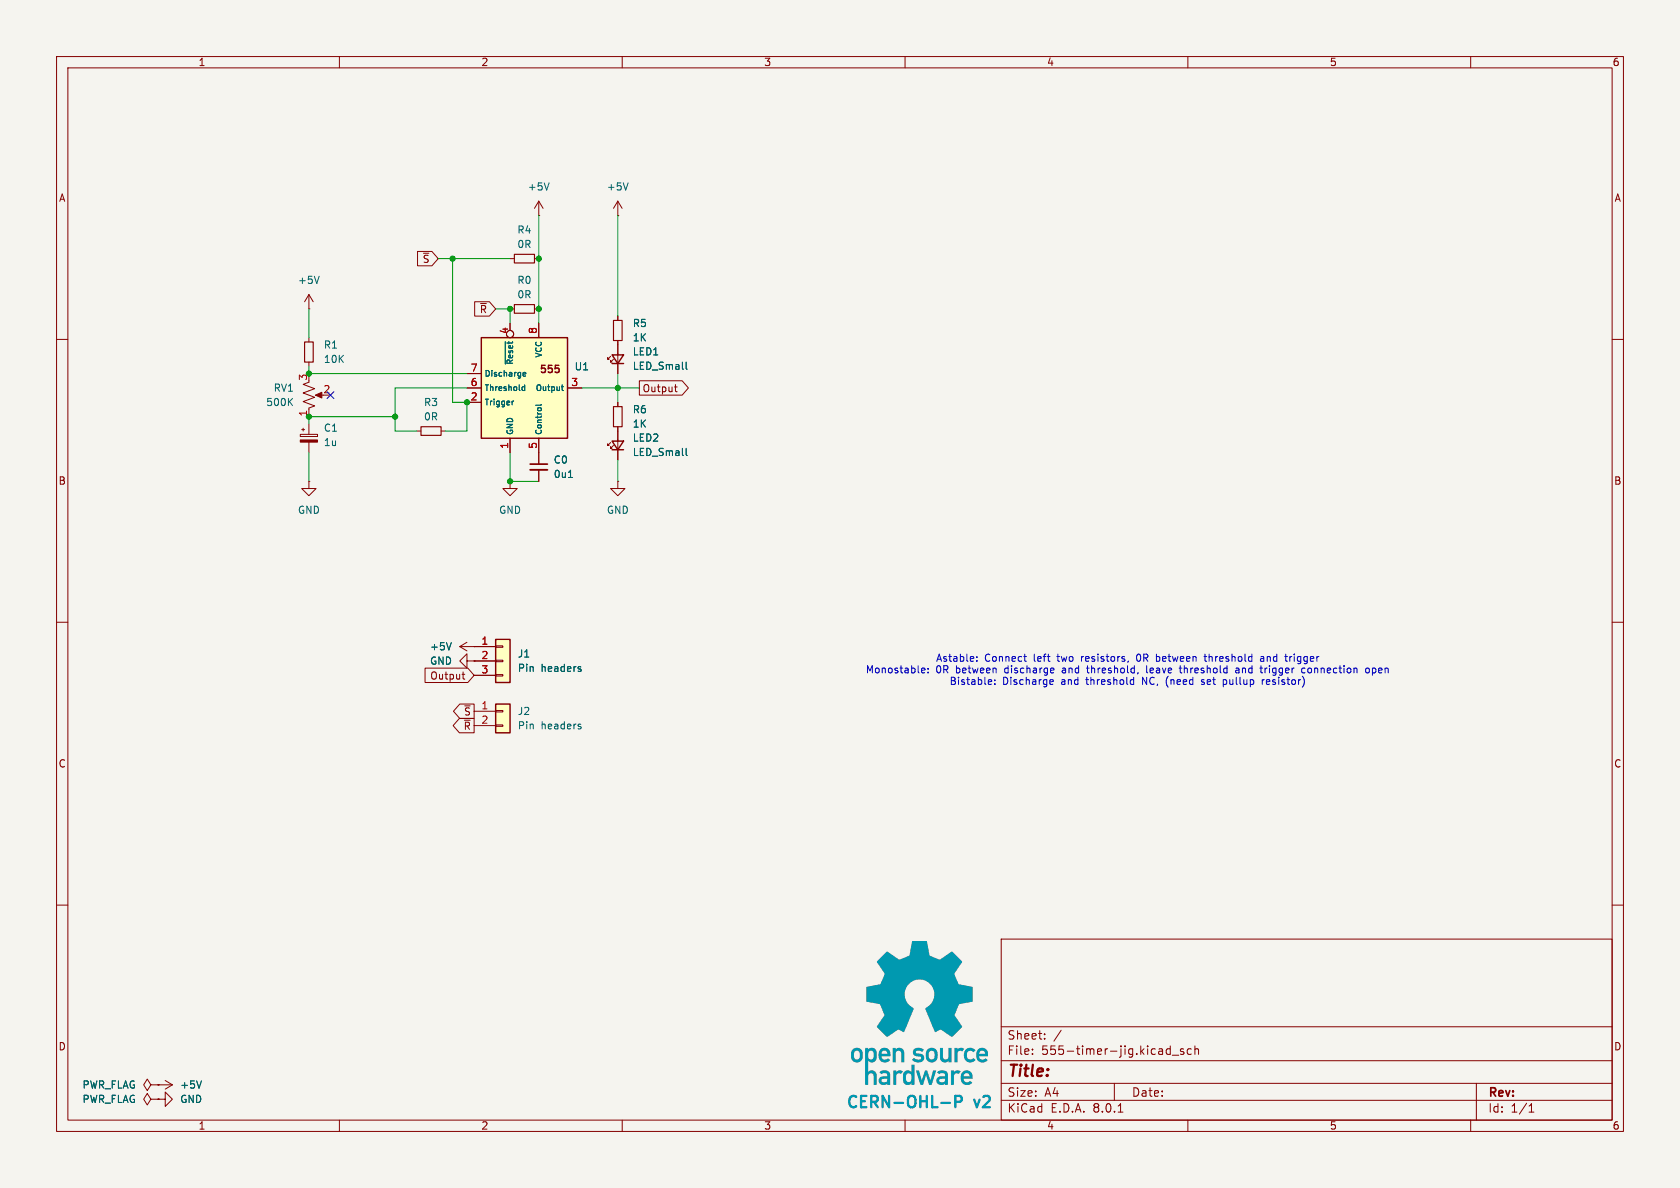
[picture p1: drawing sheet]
(kicad_sch
 (version 20231120)
 (generator "eeschema")
 (generator_version "8.0")
 (paper "A4")
 (lib_symbols
  (symbol "Connector_Generic:Conn_01x02"
   (pin_names
    (offset 1.016) hide) (exclude_from_sim no) (in_bom yes) (on_board yes)
   (property "Reference" "J" (at 0 2.54 0) (effects (font (size 1.27 1.27))))
   (property "Value" "Conn_01x02" (at 0 -5.08 0) (effects (font (size 1.27 1.27))))
   (property "Footprint" "" (at 0 0 0) (effects (font (size 1.27 1.27)) (hide yes)))
   (property "Datasheet" "~" (at 0 0 0) (effects (font (size 1.27 1.27)) (hide yes)))
   (property "Description" "Generic connector, single row, 01x02, script generated (kicad-library-utils/schlib/autogen/connector/)" (at 0 0 0) (effects (font (size 1.27 1.27)) (hide yes)))
   (symbol "Conn_01x02_1_1"
    (rectangle (start -1.27 -2.413) (end 0 -2.667) (stroke (width 0.1524) (type default)) (fill (type none)))
    (rectangle (start -1.27 0.127) (end 0 -0.127) (stroke (width 0.1524) (type default)) (fill (type none)))
    (rectangle (start -1.27 1.27) (end 1.27 -3.81) (stroke (width 0.254) (type default)) (fill (type background)))
    (pin passive line (at -5.08 0 0) (length 3.81) (name "Pin_1" (effects (font (size 1.27 1.27)))) (number "1" (effects (font (size 1.27 1.27)))))
    (pin passive line (at -5.08 -2.54 0) (length 3.81) (name "Pin_2" (effects (font (size 1.27 1.27)))) (number "2" (effects (font (size 1.27 1.27)))))))
  (symbol "Connector_Generic:Conn_01x03"
   (pin_names
    (offset 1.016) hide) (exclude_from_sim no) (in_bom yes) (on_board yes)
   (property "Reference" "J" (at 0 5.08 0) (effects (font (size 1.27 1.27))))
   (property "Value" "Conn_01x03" (at 0 -5.08 0) (effects (font (size 1.27 1.27))))
   (property "Footprint" "" (at 0 0 0) (effects (font (size 1.27 1.27)) (hide yes)))
   (property "Datasheet" "~" (at 0 0 0) (effects (font (size 1.27 1.27)) (hide yes)))
   (property "Description" "Generic connector, single row, 01x03, script generated (kicad-library-utils/schlib/autogen/connector/)" (at 0 0 0) (effects (font (size 1.27 1.27)) (hide yes)))
   (symbol "Conn_01x03_1_1"
    (rectangle (start -1.27 -2.413) (end 0 -2.667) (stroke (width 0.1524) (type default)) (fill (type none)))
    (rectangle (start -1.27 0.127) (end 0 -0.127) (stroke (width 0.1524) (type default)) (fill (type none)))
    (rectangle (start -1.27 2.667) (end 0 2.413) (stroke (width 0.1524) (type default)) (fill (type none)))
    (rectangle (start -1.27 3.81) (end 1.27 -3.81) (stroke (width 0.254) (type default)) (fill (type background)))
    (pin passive line (at -5.08 2.54 0) (length 3.81) (name "Pin_1" (effects (font (size 1.27 1.27)))) (number "1" (effects (font (size 1.27 1.27)))))
    (pin passive line (at -5.08 0 0) (length 3.81) (name "Pin_2" (effects (font (size 1.27 1.27)))) (number "2" (effects (font (size 1.27 1.27)))))
    (pin passive line (at -5.08 -2.54 0) (length 3.81) (name "Pin_3" (effects (font (size 1.27 1.27)))) (number "3" (effects (font (size 1.27 1.27)))))))
  (symbol "Device:C_Polarized_Small"
   (pin_numbers hide)
   (pin_names
    (offset 0.254) hide) (exclude_from_sim no) (in_bom yes) (on_board yes)
   (property "Reference" "C" (at 0.254 1.778 0) (effects (font (size 1.27 1.27)) (justify left)))
   (property "Value" "C_Polarized_Small" (at 0.254 -2.032 0) (effects (font (size 1.27 1.27)) (justify left)))
   (property "Footprint" "" (at 0 0 0) (effects (font (size 1.27 1.27)) (hide yes)))
   (property "Datasheet" "~" (at 0 0 0) (effects (font (size 1.27 1.27)) (hide yes)))
   (property "Description" "Polarized capacitor, small symbol" (at 0 0 0) (effects (font (size 1.27 1.27)) (hide yes)))
   (symbol "C_Polarized_Small_0_1"
    (rectangle (start -1.524 -0.3048) (end 1.524 -0.6858) (stroke (width 0) (type default)) (fill (type outline)))
    (rectangle (start -1.524 0.6858) (end 1.524 0.3048) (stroke (width 0) (type default)) (fill (type none)))
    (polyline (pts (xy -1.27 1.524) (xy -0.762 1.524)) (stroke (width 0) (type default)) (fill (type none)))
    (polyline (pts (xy -1.016 1.27) (xy -1.016 1.778)) (stroke (width 0) (type default)) (fill (type none))))
   (symbol "C_Polarized_Small_1_1"
    (pin passive line (at 0 2.54 270) (length 1.8542) (name "~" (effects (font (size 1.27 1.27)))) (number "1" (effects (font (size 1.27 1.27)))))
    (pin passive line (at 0 -2.54 90) (length 1.8542) (name "~" (effects (font (size 1.27 1.27)))) (number "2" (effects (font (size 1.27 1.27)))))))
  (symbol "Device:C_Small"
   (pin_numbers hide)
   (pin_names
    (offset 0.254) hide) (exclude_from_sim no) (in_bom yes) (on_board yes)
   (property "Reference" "C" (at 0.254 1.778 0) (effects (font (size 1.27 1.27)) (justify left)))
   (property "Value" "C_Small" (at 0.254 -2.032 0) (effects (font (size 1.27 1.27)) (justify left)))
   (property "Footprint" "" (at 0 0 0) (effects (font (size 1.27 1.27)) (hide yes)))
   (property "Datasheet" "~" (at 0 0 0) (effects (font (size 1.27 1.27)) (hide yes)))
   (property "Description" "Unpolarized capacitor, small symbol" (at 0 0 0) (effects (font (size 1.27 1.27)) (hide yes)))
   (symbol "C_Small_0_1"
    (polyline (pts (xy -1.524 -0.508) (xy 1.524 -0.508)) (stroke (width 0.3302) (type default)) (fill (type none)))
    (polyline (pts (xy -1.524 0.508) (xy 1.524 0.508)) (stroke (width 0.3048) (type default)) (fill (type none))))
   (symbol "C_Small_1_1"
    (pin passive line (at 0 2.54 270) (length 2.032) (name "~" (effects (font (size 1.27 1.27)))) (number "1" (effects (font (size 1.27 1.27)))))
    (pin passive line (at 0 -2.54 90) (length 2.032) (name "~" (effects (font (size 1.27 1.27)))) (number "2" (effects (font (size 1.27 1.27)))))))
  (symbol "Device:LED_Small"
   (pin_numbers hide)
   (pin_names
    (offset 0.254) hide) (exclude_from_sim no) (in_bom yes) (on_board yes)
   (property "Reference" "D" (at -1.27 3.175 0) (effects (font (size 1.27 1.27)) (justify left)))
   (property "Value" "LED_Small" (at -4.445 -2.54 0) (effects (font (size 1.27 1.27)) (justify left)))
   (property "Footprint" "" (at 0 0 90) (effects (font (size 1.27 1.27)) (hide yes)))
   (property "Datasheet" "~" (at 0 0 90) (effects (font (size 1.27 1.27)) (hide yes)))
   (property "Description" "Light emitting diode, small symbol" (at 0 0 0) (effects (font (size 1.27 1.27)) (hide yes)))
   (symbol "LED_Small_0_1"
    (polyline (pts (xy -0.762 -1.016) (xy -0.762 1.016)) (stroke (width 0.254) (type default)) (fill (type none)))
    (polyline (pts (xy 1.016 0) (xy -0.762 0)) (stroke (width 0) (type default)) (fill (type none)))
    (polyline (pts (xy 0.762 -1.016) (xy -0.762 0) (xy 0.762 1.016) (xy 0.762 -1.016)) (stroke (width 0.254) (type default)) (fill (type none)))
    (polyline (pts (xy 0 0.762) (xy -0.508 1.27) (xy -0.254 1.27) (xy -0.508 1.27) (xy -0.508 1.016)) (stroke (width 0) (type default)) (fill (type none)))
    (polyline (pts (xy 0.508 1.27) (xy 0 1.778) (xy 0.254 1.778) (xy 0 1.778) (xy 0 1.524)) (stroke (width 0) (type default)) (fill (type none))))
   (symbol "LED_Small_1_1"
    (pin passive line (at -2.54 0 0) (length 1.778) (name "K" (effects (font (size 1.27 1.27)))) (number "1" (effects (font (size 1.27 1.27)))))
    (pin passive line (at 2.54 0 180) (length 1.778) (name "A" (effects (font (size 1.27 1.27)))) (number "2" (effects (font (size 1.27 1.27)))))))
  (symbol "Device:R_Potentiometer_US"
   (pin_names
    (offset 1.016) hide) (exclude_from_sim no) (in_bom yes) (on_board yes)
   (property "Reference" "RV" (at -4.445 0 90) (effects (font (size 1.27 1.27))))
   (property "Value" "R_Potentiometer_US" (at -2.54 0 90) (effects (font (size 1.27 1.27))))
   (property "Footprint" "" (at 0 0 0) (effects (font (size 1.27 1.27)) (hide yes)))
   (property "Datasheet" "~" (at 0 0 0) (effects (font (size 1.27 1.27)) (hide yes)))
   (property "Description" "Potentiometer, US symbol" (at 0 0 0) (effects (font (size 1.27 1.27)) (hide yes)))
   (symbol "R_Potentiometer_US_0_1"
    (polyline (pts (xy 0 -2.286) (xy 0 -2.54)) (stroke (width 0) (type default)) (fill (type none)))
    (polyline (pts (xy 0 2.54) (xy 0 2.286)) (stroke (width 0) (type default)) (fill (type none)))
    (polyline (pts (xy 2.54 0) (xy 1.524 0)) (stroke (width 0) (type default)) (fill (type none)))
    (polyline (pts (xy 1.143 0) (xy 2.286 0.508) (xy 2.286 -0.508) (xy 1.143 0)) (stroke (width 0) (type default)) (fill (type outline)))
    (polyline (pts (xy 0 -0.762) (xy 1.016 -1.143) (xy 0 -1.524) (xy -1.016 -1.905) (xy 0 -2.286)) (stroke (width 0) (type default)) (fill (type none)))
    (polyline (pts (xy 0 0.762) (xy 1.016 0.381) (xy 0 0) (xy -1.016 -0.381) (xy 0 -0.762)) (stroke (width 0) (type default)) (fill (type none)))
    (polyline (pts (xy 0 2.286) (xy 1.016 1.905) (xy 0 1.524) (xy -1.016 1.143) (xy 0 0.762)) (stroke (width 0) (type default)) (fill (type none))))
   (symbol "R_Potentiometer_US_1_1"
    (pin passive line (at 0 3.81 270) (length 1.27) (name "1" (effects (font (size 1.27 1.27)))) (number "1" (effects (font (size 1.27 1.27)))))
    (pin passive line (at 3.81 0 180) (length 1.27) (name "2" (effects (font (size 1.27 1.27)))) (number "2" (effects (font (size 1.27 1.27)))))
    (pin passive line (at 0 -3.81 90) (length 1.27) (name "3" (effects (font (size 1.27 1.27)))) (number "3" (effects (font (size 1.27 1.27)))))))
  (symbol "Device:R_Small"
   (pin_numbers hide)
   (pin_names
    (offset 0.254) hide) (exclude_from_sim no) (in_bom yes) (on_board yes)
   (property "Reference" "R" (at 0.762 0.508 0) (effects (font (size 1.27 1.27)) (justify left)))
   (property "Value" "R_Small" (at 0.762 -1.016 0) (effects (font (size 1.27 1.27)) (justify left)))
   (property "Footprint" "" (at 0 0 0) (effects (font (size 1.27 1.27)) (hide yes)))
   (property "Datasheet" "~" (at 0 0 0) (effects (font (size 1.27 1.27)) (hide yes)))
   (property "Description" "Resistor, small symbol" (at 0 0 0) (effects (font (size 1.27 1.27)) (hide yes)))
   (symbol "R_Small_0_1"
    (rectangle (start -0.762 1.778) (end 0.762 -1.778) (stroke (width 0.2032) (type default)) (fill (type none))))
   (symbol "R_Small_1_1"
    (pin passive line (at 0 2.54 270) (length 0.762) (name "~" (effects (font (size 1.27 1.27)))) (number "1" (effects (font (size 1.27 1.27)))))
    (pin passive line (at 0 -2.54 90) (length 0.762) (name "~" (effects (font (size 1.27 1.27)))) (number "2" (effects (font (size 1.27 1.27)))))))
  (symbol "custom:NE555-common-layout" (exclude_from_sim no) (in_bom yes) (on_board yes)
   (property "Reference" "U" (at -10.16 8.89 0) (effects (font (size 1.27 1.27)) (justify left)))
   (property "Value" "NE555" (at 2.54 8.89 0) (effects (font (size 1.27 1.27)) (justify left) (hide yes)))
   (property "Footprint" "Package_SO:SOIC-8_3.9x4.9mm_P1.27mm" (at 21.59 -10.16 0) (effects (font (size 1.27 1.27)) (hide yes)))
   (property "Datasheet" "http://www.ti.com/lit/ds/symlink/ne555.pdf" (at 21.59 -10.16 0) (effects (font (size 1.27 1.27)) (hide yes)))
   (property "Description" "Precision Timers, 555 compatible, SOIC-8" (at 0 0 0) (effects (font (size 1.27 1.27)) (hide yes)))
   (symbol "NE555-common-layout_0_0"
    (pin power_in line (at -2.54 -11.43 90) (length 2.54) (name "GND" (effects (font (size 1.016 1.016)))) (number "1" (effects (font (size 1.27 1.27)))))
    (pin power_in line (at 2.54 11.43 270) (length 2.54) (name "VCC" (effects (font (size 1.016 1.016)))) (number "8" (effects (font (size 1.27 1.27))))))
   (symbol "NE555-common-layout_0_1"
    (rectangle (start -7.62 8.89) (end 7.62 -8.89) (stroke (width 0.254) (type default)) (fill (type background))))
   (symbol "NE555-common-layout_1_1"
    (text "555" (at 4.572 3.302 0) (effects (font (size 1.27 1.27) (thickness 0.254)
    (bold yes))))
    (pin input line (at -10.16 -2.54 0) (length 2.54) (name "Trigger" (effects (font (size 1.016 1.016)))) (number "2" (effects (font (size 1.27 1.27)))))
    (pin output line (at 10.16 0 180) (length 2.54) (name "Output" (effects (font (size 1.016 1.016)))) (number "3" (effects (font (size 1.27 1.27)))))
    (pin input inverted (at -2.54 11.43 270) (length 2.54) (name "~{Reset}" (effects (font (size 1.016 1.016)))) (number "4" (effects (font (size 1.27 1.27)))))
    (pin input line (at 2.54 -11.43 90) (length 2.54) (name "Control" (effects (font (size 1.016 1.016)))) (number "5" (effects (font (size 1.27 1.27)))))
    (pin input line (at -10.16 0 0) (length 2.54) (name "Threshold" (effects (font (size 1.016 1.016)))) (number "6" (effects (font (size 1.27 1.27)))))
    (pin input line (at -10.16 2.54 0) (length 2.54) (name "Discharge" (effects (font (size 1.016 1.016)))) (number "7" (effects (font (size 1.27 1.27)))))))
  (symbol "power:GND"
   (power)
   (pin_numbers hide)
   (pin_names
    (offset 0) hide) (exclude_from_sim no) (in_bom yes) (on_board yes)
   (property "Reference" "#PWR" (at 0 -6.35 0) (effects (font (size 1.27 1.27)) (hide yes)))
   (property "Value" "GND" (at 0 -3.81 0) (effects (font (size 1.27 1.27))))
   (property "Footprint" "" (at 0 0 0) (effects (font (size 1.27 1.27)) (hide yes)))
   (property "Datasheet" "" (at 0 0 0) (effects (font (size 1.27 1.27)) (hide yes)))
   (property "Description" "Power symbol creates a global label with name \"GND\" , ground" (at 0 0 0) (effects (font (size 1.27 1.27)) (hide yes)))
   (symbol "GND_0_1"
    (polyline (pts (xy 0 0) (xy 0 -1.27) (xy 1.27 -1.27) (xy 0 -2.54) (xy -1.27 -1.27) (xy 0 -1.27)) (stroke (width 0) (type default)) (fill (type none))))
   (symbol "GND_1_1"
    (pin power_in line (at 0 0 270) (length 0) (name "~" (effects (font (size 1.27 1.27)))) (number "1" (effects (font (size 1.27 1.27)))))))
  (symbol "power:PWR_FLAG"
   (power)
   (pin_numbers hide)
   (pin_names
    (offset 0) hide) (exclude_from_sim no) (in_bom yes) (on_board yes)
   (property "Reference" "#FLG" (at 0 1.905 0) (effects (font (size 1.27 1.27)) (hide yes)))
   (property "Value" "PWR_FLAG" (at 0 3.81 0) (effects (font (size 1.27 1.27))))
   (property "Footprint" "" (at 0 0 0) (effects (font (size 1.27 1.27)) (hide yes)))
   (property "Datasheet" "~" (at 0 0 0) (effects (font (size 1.27 1.27)) (hide yes)))
   (property "Description" "Special symbol for telling ERC where power comes from" (at 0 0 0) (effects (font (size 1.27 1.27)) (hide yes)))
   (symbol "PWR_FLAG_0_0"
    (pin power_out line (at 0 0 90) (length 0) (name "~" (effects (font (size 1.27 1.27)))) (number "1" (effects (font (size 1.27 1.27))))))
   (symbol "PWR_FLAG_0_1"
    (polyline (pts (xy 0 0) (xy 0 1.27) (xy -1.016 1.905) (xy 0 2.54) (xy 1.016 1.905) (xy 0 1.27)) (stroke (width 0) (type default)) (fill (type none)))))
  (symbol "power:VCC"
   (power)
   (pin_numbers hide)
   (pin_names
    (offset 0) hide) (exclude_from_sim no) (in_bom yes) (on_board yes)
   (property "Reference" "#PWR" (at 0 -3.81 0) (effects (font (size 1.27 1.27)) (hide yes)))
   (property "Value" "VCC" (at 0 3.556 0) (effects (font (size 1.27 1.27))))
   (property "Footprint" "" (at 0 0 0) (effects (font (size 1.27 1.27)) (hide yes)))
   (property "Datasheet" "" (at 0 0 0) (effects (font (size 1.27 1.27)) (hide yes)))
   (property "Description" "Power symbol creates a global label with name \"VCC\"" (at 0 0 0) (effects (font (size 1.27 1.27)) (hide yes)))
   (symbol "VCC_0_1"
    (polyline (pts (xy -0.762 1.27) (xy 0 2.54)) (stroke (width 0) (type default)) (fill (type none)))
    (polyline (pts (xy 0 0) (xy 0 2.54)) (stroke (width 0) (type default)) (fill (type none)))
    (polyline (pts (xy 0 2.54) (xy 0.762 1.27)) (stroke (width 0) (type default)) (fill (type none))))
   (symbol "VCC_1_1"
    (pin power_in line (at 0 0 90) (length 0) (name "~" (effects (font (size 1.27 1.27)))) (number "1" (effects (font (size 1.27 1.27))))))))
 (junction
  (at 80.01 45.72)
  (diameter 0)
  (color 0 0 0 0))
 (junction
  (at 82.55 71.12)
  (diameter 0)
  (color 0 0 0 0))
 (junction
  (at 95.25 45.72)
  (diameter 0)
  (color 0 0 0 0))
 (junction
  (at 109.22 68.58)
  (diameter 0)
  (color 0 0 0 0))
 (junction
  (at 54.61 66.04)
  (diameter 0)
  (color 0 0 0 0))
 (junction
  (at 95.25 54.61)
  (diameter 0)
  (color 0 0 0 0))
 (junction
  (at 90.17 54.61)
  (diameter 0)
  (color 0 0 0 0))
 (junction
  (at 54.61 73.66)
  (diameter 0)
  (color 0 0 0 0))
 (junction
  (at 69.85 73.66)
  (diameter 0)
  (color 0 0 0 0))
 (junction
  (at 90.17 85.09)
  (diameter 0)
  (color 0 0 0 0))
 (no_connect
  (at 58.42 69.85))
 (wire
  (pts (xy 109.22 68.58) (xy 113.03 68.58))
  (stroke (width 0) (type default)))
 (wire
  (pts (xy 54.61 73.66) (xy 54.61 74.93))
  (stroke (width 0) (type default)))
 (wire
  (pts (xy 80.01 45.72) (xy 90.17 45.72))
  (stroke (width 0) (type default)))
 (wire
  (pts (xy 82.55 71.12) (xy 80.01 71.12))
  (stroke (width 0) (type default)))
 (wire
  (pts (xy 109.22 66.04) (xy 109.22 68.58))
  (stroke (width 0) (type default)))
 (wire
  (pts (xy 82.55 76.2) (xy 82.55 71.12))
  (stroke (width 0) (type default)))
 (wire
  (pts (xy 80.01 71.12) (xy 80.01 45.72))
  (stroke (width 0) (type default)))
 (wire
  (pts (xy 73.66 76.2) (xy 69.85 76.2))
  (stroke (width 0) (type default)))
 (wire
  (pts (xy 69.85 68.58) (xy 69.85 73.66))
  (stroke (width 0) (type default)))
 (wire
  (pts (xy 90.17 85.09) (xy 90.17 80.01))
  (stroke (width 0) (type default)))
 (wire
  (pts (xy 54.61 66.04) (xy 82.55 66.04))
  (stroke (width 0) (type default)))
 (wire
  (pts (xy 69.85 76.2) (xy 69.85 73.66))
  (stroke (width 0) (type default)))
 (wire
  (pts (xy 77.47 45.72) (xy 80.01 45.72))
  (stroke (width 0) (type default)))
 (wire
  (pts (xy 78.74 76.2) (xy 82.55 76.2))
  (stroke (width 0) (type default)))
 (wire
  (pts (xy 54.61 80.01) (xy 54.61 85.09))
  (stroke (width 0) (type default)))
 (wire
  (pts (xy 54.61 54.61) (xy 54.61 59.69))
  (stroke (width 0) (type default)))
 (wire
  (pts (xy 109.22 38.1) (xy 109.22 55.88))
  (stroke (width 0) (type default)))
 (wire
  (pts (xy 90.17 85.09) (xy 95.25 85.09))
  (stroke (width 0) (type default)))
 (wire
  (pts (xy 69.85 73.66) (xy 54.61 73.66))
  (stroke (width 0) (type default)))
 (wire
  (pts (xy 102.87 68.58) (xy 109.22 68.58))
  (stroke (width 0) (type default)))
 (wire
  (pts (xy 90.17 54.61) (xy 90.17 57.15))
  (stroke (width 0) (type default)))
 (wire
  (pts (xy 109.22 68.58) (xy 109.22 71.12))
  (stroke (width 0) (type default)))
 (wire
  (pts (xy 87.63 54.61) (xy 90.17 54.61))
  (stroke (width 0) (type default)))
 (wire
  (pts (xy 109.22 81.28) (xy 109.22 85.09))
  (stroke (width 0) (type default)))
 (wire
  (pts (xy 82.55 68.58) (xy 69.85 68.58))
  (stroke (width 0) (type default)))
 (wire
  (pts (xy 95.25 45.72) (xy 95.25 54.61))
  (stroke (width 0) (type default)))
 (wire
  (pts (xy 54.61 64.77) (xy 54.61 66.04))
  (stroke (width 0) (type default)))
 (wire
  (pts (xy 95.25 38.1) (xy 95.25 45.72))
  (stroke (width 0) (type default)))
 (wire
  (pts (xy 95.25 54.61) (xy 95.25 57.15))
  (stroke (width 0) (type default)))
 (image
  (at 162.56 179.07)
  (scale 0.37481)
  (data))
 (text "CERN-OHL-P v2"
  (exclude_from_sim no)
  (at 162.56 195.072 0)
  (effects (font (size 2 2) (thickness 0.4)
    (bold yes) (color 0 153 176 1))))
 (text "Astable: Connect left two resistors, 0R between threshold and trigger\nMonostable: 0R between discharge and threshold, leave threshold and trigger connection open\nBistable: Discharge and threshold NC, (need set pullup resistor)"
  (exclude_from_sim no)
  (at 199.39 118.618 0)
  (effects (font (size 1.27 1.27))))
 (global_label "~{R}"
  (shape input)
  (at 87.63 54.61 180)
  (fields_autoplaced yes)
  (effects (font (size 1.27 1.27)) (justify right))
  (property "Intersheetrefs" "${INTERSHEET_REFS}" (at 79.8673 54.61 0) (effects (font (size 1.27 1.27)) (justify right) (hide yes))))
 (global_label "Output"
  (shape input)
  (at 83.82 119.38 180)
  (fields_autoplaced yes)
  (effects (font (size 1.27 1.27)) (justify right))
  (property "Intersheetrefs" "${INTERSHEET_REFS}" (at 74.6059 119.38 0) (effects (font (size 1.27 1.27)) (justify right) (hide yes))))
 (global_label "Output"
  (shape output)
  (at 113.03 68.58 0)
  (fields_autoplaced yes)
  (effects (font (size 1.27 1.27)) (justify left))
  (property "Intersheetrefs" "${INTERSHEET_REFS}" (at 122.9093 68.58 0) (effects (font (size 1.27 1.27)) (justify left) (hide yes))))
 (global_label "~{R}"
  (shape output)
  (at 83.82 128.27 180)
  (fields_autoplaced yes)
  (effects (font (size 1.27 1.27)) (justify right))
  (property "Intersheetrefs" "${INTERSHEET_REFS}" (at 76.0573 128.27 0) (effects (font (size 1.27 1.27)) (justify right) (hide yes))))
 (global_label "~{S}"
  (shape output)
  (at 83.82 125.73 180)
  (fields_autoplaced yes)
  (effects (font (size 1.27 1.27)) (justify right))
  (property "Intersheetrefs" "${INTERSHEET_REFS}" (at 79.6253 125.73 0) (effects (font (size 1.27 1.27)) (justify right) (hide yes))))
 (global_label "~{S}"
  (shape input)
  (at 77.47 45.72 180)
  (fields_autoplaced yes)
  (effects (font (size 1.27 1.27)) (justify right))
  (property "Intersheetrefs" "${INTERSHEET_REFS}" (at 73.2753 45.72 0) (effects (font (size 1.27 1.27)) (justify right) (hide yes))))
 (symbol
  (lib_id "power:VCC")
  (at 83.82 114.3 90)
  (unit 1)
  (exclude_from_sim no)
  (in_bom yes)
  (on_board yes)
  (dnp no)
  (fields_autoplaced yes)
  (property "Reference" "#PWR09" (at 87.63 114.3 0) (effects (font (size 1.27 1.27)) (hide yes)))
  (property "Value" "+5V" (at 80.01 114.2999 90) (effects (font (size 1.27 1.27)) (justify left)))
  (property "Footprint" "" (at 83.82 114.3 0) (effects (font (size 1.27 1.27)) (hide yes)))
  (property "Datasheet" "" (at 83.82 114.3 0) (effects (font (size 1.27 1.27)) (hide yes)))
  (property "Description" "Power symbol creates a global label with name \"VCC\"" (at 83.82 114.3 0) (effects (font (size 1.27 1.27)) (hide yes)))
  (pin "1"))
 (symbol
  (lib_id "power:GND")
  (at 109.22 85.09 0)
  (unit 1)
  (exclude_from_sim no)
  (in_bom yes)
  (on_board yes)
  (dnp no)
  (fields_autoplaced yes)
  (property "Reference" "#PWR03" (at 109.22 91.44 0) (effects (font (size 1.27 1.27)) (hide yes)))
  (property "Value" "GND" (at 109.22 90.17 0) (effects (font (size 1.27 1.27))))
  (property "Footprint" "" (at 109.22 85.09 0) (effects (font (size 1.27 1.27)) (hide yes)))
  (property "Datasheet" "" (at 109.22 85.09 0) (effects (font (size 1.27 1.27)) (hide yes)))
  (property "Description" "Power symbol creates a global label with name \"GND\" , ground" (at 109.22 85.09 0) (effects (font (size 1.27 1.27)) (hide yes)))
  (pin "1"))
 (symbol
  (lib_id "Device:R_Small")
  (at 92.71 45.72 90)
  (unit 1)
  (exclude_from_sim no)
  (in_bom yes)
  (on_board yes)
  (dnp no)
  (fields_autoplaced yes)
  (property "Reference" "R4" (at 92.71 40.64 90) (effects (font (size 1.27 1.27))))
  (property "Value" "0R" (at 92.71 43.18 90) (effects (font (size 1.27 1.27))))
  (property "Footprint" "custom:R_0603_1608Metric_Pad0.98x0.95mm_HandSolder_simple" (at 92.71 45.72 0) (effects (font (size 1.27 1.27)) (hide yes)))
  (property "Datasheet" "~" (at 92.71 45.72 0) (effects (font (size 1.27 1.27)) (hide yes)))
  (property "Description" "Resistor, small symbol" (at 92.71 45.72 0) (effects (font (size 1.27 1.27)) (hide yes)))
  (pin "1")
  (pin "2"))
 (symbol
  (lib_id "Device:R_Small")
  (at 76.2 76.2 270)
  (unit 1)
  (exclude_from_sim no)
  (in_bom yes)
  (on_board yes)
  (dnp no)
  (fields_autoplaced yes)
  (property "Reference" "R3" (at 76.2 71.12 90) (effects (font (size 1.27 1.27))))
  (property "Value" "0R" (at 76.2 73.66 90) (effects (font (size 1.27 1.27))))
  (property "Footprint" "custom:R_0603_1608Metric_Pad0.98x0.95mm_HandSolder_simple" (at 76.2 76.2 0) (effects (font (size 1.27 1.27)) (hide yes)))
  (property "Datasheet" "~" (at 76.2 76.2 0) (effects (font (size 1.27 1.27)) (hide yes)))
  (property "Description" "Resistor, small symbol" (at 76.2 76.2 0) (effects (font (size 1.27 1.27)) (hide yes)))
  (pin "1")
  (pin "2"))
 (symbol
  (lib_id "Device:R_Potentiometer_US")
  (at 54.61 69.85 0)
  (mirror x)
  (unit 1)
  (exclude_from_sim no)
  (in_bom yes)
  (on_board yes)
  (dnp no)
  (property "Reference" "RV1" (at 52.07 68.5799 0) (effects (font (size 1.27 1.27)) (justify right)))
  (property "Value" "500K" (at 52.07 71.1199 0) (effects (font (size 1.27 1.27)) (justify right)))
  (property "Footprint" "lcsc:RES-ADJ-SMD_VG039NCH" (at 54.61 69.85 0) (effects (font (size 1.27 1.27)) (hide yes)))
  (property "Datasheet" "~" (at 54.61 69.85 0) (effects (font (size 1.27 1.27)) (hide yes)))
  (property "Description" "Potentiometer, US symbol" (at 54.61 69.85 0) (effects (font (size 1.27 1.27)) (hide yes)))
  (pin "3")
  (pin "2")
  (pin "1"))
 (symbol
  (lib_id "power:VCC")
  (at 27.94 191.77 270)
  (unit 1)
  (exclude_from_sim no)
  (in_bom yes)
  (on_board yes)
  (dnp no)
  (fields_autoplaced yes)
  (property "Reference" "#PWR01" (at 24.13 191.77 0) (effects (font (size 1.27 1.27)) (hide yes)))
  (property "Value" "+5V" (at 31.75 191.7699 90) (effects (font (size 1.27 1.27)) (justify left)))
  (property "Footprint" "" (at 27.94 191.77 0) (effects (font (size 1.27 1.27)) (hide yes)))
  (property "Datasheet" "" (at 27.94 191.77 0) (effects (font (size 1.27 1.27)) (hide yes)))
  (property "Description" "Power symbol creates a global label with name \"VCC\"" (at 27.94 191.77 0) (effects (font (size 1.27 1.27)) (hide yes)))
  (pin "1"))
 (symbol
  (lib_id "Device:C_Small")
  (at 95.25 82.55 0)
  (unit 1)
  (exclude_from_sim no)
  (in_bom yes)
  (on_board yes)
  (dnp no)
  (fields_autoplaced yes)
  (property "Reference" "C0" (at 97.79 81.2862 0) (effects (font (size 1.27 1.27)) (justify left)))
  (property "Value" "0u1" (at 97.79 83.8262 0) (effects (font (size 1.27 1.27)) (justify left)))
  (property "Footprint" "custom:C_0603_1608Metric_Pad1.08x0.95mm_HandSolder" (at 95.25 82.55 0) (effects (font (size 1.27 1.27)) (hide yes)))
  (property "Datasheet" "~" (at 95.25 82.55 0) (effects (font (size 1.27 1.27)) (hide yes)))
  (property "Description" "Unpolarized capacitor, small symbol" (at 95.25 82.55 0) (effects (font (size 1.27 1.27)) (hide yes)))
  (pin "2")
  (pin "1"))
 (symbol
  (lib_id "power:GND")
  (at 54.61 85.09 0)
  (unit 1)
  (exclude_from_sim no)
  (in_bom yes)
  (on_board yes)
  (dnp no)
  (fields_autoplaced yes)
  (property "Reference" "#PWR029" (at 54.61 91.44 0) (effects (font (size 1.27 1.27)) (hide yes)))
  (property "Value" "GND" (at 54.61 90.17 0) (effects (font (size 1.27 1.27))))
  (property "Footprint" "" (at 54.61 85.09 0) (effects (font (size 1.27 1.27)) (hide yes)))
  (property "Datasheet" "" (at 54.61 85.09 0) (effects (font (size 1.27 1.27)) (hide yes)))
  (property "Description" "Power symbol creates a global label with name \"GND\" , ground" (at 54.61 85.09 0) (effects (font (size 1.27 1.27)) (hide yes)))
  (pin "1"))
 (symbol
  (lib_id "power:GND")
  (at 27.94 194.31 90)
  (unit 1)
  (exclude_from_sim no)
  (in_bom yes)
  (on_board yes)
  (dnp no)
  (fields_autoplaced yes)
  (property "Reference" "#PWR02" (at 34.29 194.31 0) (effects (font (size 1.27 1.27)) (hide yes)))
  (property "Value" "GND" (at 31.75 194.3099 90) (effects (font (size 1.27 1.27)) (justify right)))
  (property "Footprint" "" (at 27.94 194.31 0) (effects (font (size 1.27 1.27)) (hide yes)))
  (property "Datasheet" "" (at 27.94 194.31 0) (effects (font (size 1.27 1.27)) (hide yes)))
  (property "Description" "Power symbol creates a global label with name \"GND\" , ground" (at 27.94 194.31 0) (effects (font (size 1.27 1.27)) (hide yes)))
  (pin "1"))
 (symbol
  (lib_id "Connector_Generic:Conn_01x02")
  (at 88.9 125.73 0)
  (unit 1)
  (exclude_from_sim no)
  (in_bom yes)
  (on_board yes)
  (dnp no)
  (fields_autoplaced yes)
  (property "Reference" "J2" (at 91.44 125.7299 0) (effects (font (size 1.27 1.27)) (justify left)))
  (property "Value" "Pin headers" (at 91.44 128.2699 0) (effects (font (size 1.27 1.27)) (justify left)))
  (property "Footprint" "custom:PinHeader_1x02_P2.54mm_Vertical_simple" (at 88.9 125.73 0) (effects (font (size 1.27 1.27)) (hide yes)))
  (property "Datasheet" "~" (at 88.9 125.73 0) (effects (font (size 1.27 1.27)) (hide yes)))
  (property "Description" "Generic connector, single row, 01x02, script generated (kicad-library-utils/schlib/autogen/connector/)" (at 88.9 125.73 0) (effects (font (size 1.27 1.27)) (hide yes)))
  (pin "2")
  (pin "1"))
 (symbol
  (lib_id "power:VCC")
  (at 54.61 54.61 0)
  (unit 1)
  (exclude_from_sim no)
  (in_bom yes)
  (on_board yes)
  (dnp no)
  (fields_autoplaced yes)
  (property "Reference" "#PWR028" (at 54.61 58.42 0) (effects (font (size 1.27 1.27)) (hide yes)))
  (property "Value" "+5V" (at 54.61 49.53 0) (effects (font (size 1.27 1.27))))
  (property "Footprint" "" (at 54.61 54.61 0) (effects (font (size 1.27 1.27)) (hide yes)))
  (property "Datasheet" "" (at 54.61 54.61 0) (effects (font (size 1.27 1.27)) (hide yes)))
  (property "Description" "Power symbol creates a global label with name \"VCC\"" (at 54.61 54.61 0) (effects (font (size 1.27 1.27)) (hide yes)))
  (pin "1"))
 (symbol
  (lib_id "Device:LED_Small")
  (at 109.22 78.74 90)
  (unit 1)
  (exclude_from_sim no)
  (in_bom yes)
  (on_board yes)
  (dnp no)
  (fields_autoplaced yes)
  (property "Reference" "LED2" (at 111.76 77.4064 90) (effects (font (size 1.27 1.27)) (justify right)))
  (property "Value" "LED_Small" (at 111.76 79.9464 90) (effects (font (size 1.27 1.27)) (justify right)))
  (property "Footprint" "custom:LED_0603_1608Metric_Pad1.05x0.95mm_HandSolder_simple" (at 109.22 78.74 90) (effects (font (size 1.27 1.27)) (hide yes)))
  (property "Datasheet" "~" (at 109.22 78.74 90) (effects (font (size 1.27 1.27)) (hide yes)))
  (property "Description" "Light emitting diode, small symbol" (at 109.22 78.74 0) (effects (font (size 1.27 1.27)) (hide yes)))
  (pin "1")
  (pin "2"))
 (symbol
  (lib_id "Device:R_Small")
  (at 109.22 73.66 0)
  (unit 1)
  (exclude_from_sim no)
  (in_bom yes)
  (on_board yes)
  (dnp no)
  (fields_autoplaced yes)
  (property "Reference" "R6" (at 111.76 72.3899 0) (effects (font (size 1.27 1.27)) (justify left)))
  (property "Value" "1K" (at 111.76 74.9299 0) (effects (font (size 1.27 1.27)) (justify left)))
  (property "Footprint" "custom:R_0603_1608Metric_Pad0.98x0.95mm_HandSolder_simple" (at 109.22 73.66 0) (effects (font (size 1.27 1.27)) (hide yes)))
  (property "Datasheet" "~" (at 109.22 73.66 0) (effects (font (size 1.27 1.27)) (hide yes)))
  (property "Description" "Resistor, small symbol" (at 109.22 73.66 0) (effects (font (size 1.27 1.27)) (hide yes)))
  (pin "1")
  (pin "2"))
 (symbol
  (lib_id "power:VCC")
  (at 109.22 38.1 0)
  (unit 1)
  (exclude_from_sim no)
  (in_bom yes)
  (on_board yes)
  (dnp no)
  (fields_autoplaced yes)
  (property "Reference" "#PWR04" (at 109.22 41.91 0) (effects (font (size 1.27 1.27)) (hide yes)))
  (property "Value" "+5V" (at 109.22 33.02 0) (effects (font (size 1.27 1.27))))
  (property "Footprint" "" (at 109.22 38.1 0) (effects (font (size 1.27 1.27)) (hide yes)))
  (property "Datasheet" "" (at 109.22 38.1 0) (effects (font (size 1.27 1.27)) (hide yes)))
  (property "Description" "Power symbol creates a global label with name \"VCC\"" (at 109.22 38.1 0) (effects (font (size 1.27 1.27)) (hide yes)))
  (pin "1"))
 (symbol
  (lib_id "power:GND")
  (at 90.17 85.09 0)
  (unit 1)
  (exclude_from_sim no)
  (in_bom yes)
  (on_board yes)
  (dnp no)
  (fields_autoplaced yes)
  (property "Reference" "#PWR026" (at 90.17 91.44 0) (effects (font (size 1.27 1.27)) (hide yes)))
  (property "Value" "GND" (at 90.17 90.17 0) (effects (font (size 1.27 1.27))))
  (property "Footprint" "" (at 90.17 85.09 0) (effects (font (size 1.27 1.27)) (hide yes)))
  (property "Datasheet" "" (at 90.17 85.09 0) (effects (font (size 1.27 1.27)) (hide yes)))
  (property "Description" "Power symbol creates a global label with name \"GND\" , ground" (at 90.17 85.09 0) (effects (font (size 1.27 1.27)) (hide yes)))
  (pin "1"))
 (symbol
  (lib_id "power:GND")
  (at 83.82 116.84 270)
  (unit 1)
  (exclude_from_sim no)
  (in_bom yes)
  (on_board yes)
  (dnp no)
  (fields_autoplaced yes)
  (property "Reference" "#PWR010" (at 77.47 116.84 0) (effects (font (size 1.27 1.27)) (hide yes)))
  (property "Value" "GND" (at 80.01 116.8399 90) (effects (font (size 1.27 1.27)) (justify right)))
  (property "Footprint" "" (at 83.82 116.84 0) (effects (font (size 1.27 1.27)) (hide yes)))
  (property "Datasheet" "" (at 83.82 116.84 0) (effects (font (size 1.27 1.27)) (hide yes)))
  (property "Description" "Power symbol creates a global label with name \"GND\" , ground" (at 83.82 116.84 0) (effects (font (size 1.27 1.27)) (hide yes)))
  (pin "1"))
 (symbol
  (lib_id "power:PWR_FLAG")
  (at 27.94 191.77 90)
  (unit 1)
  (exclude_from_sim no)
  (in_bom yes)
  (on_board yes)
  (dnp no)
  (fields_autoplaced yes)
  (property "Reference" "#FLG01" (at 26.035 191.77 0) (effects (font (size 1.27 1.27)) (hide yes)))
  (property "Value" "PWR_FLAG" (at 24.13 191.7699 90) (effects (font (size 1.27 1.27)) (justify left)))
  (property "Footprint" "" (at 27.94 191.77 0) (effects (font (size 1.27 1.27)) (hide yes)))
  (property "Datasheet" "~" (at 27.94 191.77 0) (effects (font (size 1.27 1.27)) (hide yes)))
  (property "Description" "Special symbol for telling ERC where power comes from" (at 27.94 191.77 0) (effects (font (size 1.27 1.27)) (hide yes)))
  (pin "1"))
 (symbol
  (lib_id "Device:C_Polarized_Small")
  (at 54.61 77.47 0)
  (unit 1)
  (exclude_from_sim no)
  (in_bom yes)
  (on_board yes)
  (dnp no)
  (fields_autoplaced yes)
  (property "Reference" "C1" (at 57.15 75.6538 0) (effects (font (size 1.27 1.27)) (justify left)))
  (property "Value" "1u" (at 57.15 78.1938 0) (effects (font (size 1.27 1.27)) (justify left)))
  (property "Footprint" "custom:C_Combo_CP_Elec_5x5.4" (at 54.61 77.47 0) (effects (font (size 1.27 1.27)) (hide yes)))
  (property "Datasheet" "~" (at 54.61 77.47 0) (effects (font (size 1.27 1.27)) (hide yes)))
  (property "Description" "Polarized capacitor, small symbol" (at 54.61 77.47 0) (effects (font (size 1.27 1.27)) (hide yes)))
  (pin "2")
  (pin "1"))
 (symbol
  (lib_id "Device:R_Small")
  (at 109.22 58.42 0)
  (unit 1)
  (exclude_from_sim no)
  (in_bom yes)
  (on_board yes)
  (dnp no)
  (fields_autoplaced yes)
  (property "Reference" "R5" (at 111.76 57.1499 0) (effects (font (size 1.27 1.27)) (justify left)))
  (property "Value" "1K" (at 111.76 59.6899 0) (effects (font (size 1.27 1.27)) (justify left)))
  (property "Footprint" "custom:R_0603_1608Metric_Pad0.98x0.95mm_HandSolder_simple" (at 109.22 58.42 0) (effects (font (size 1.27 1.27)) (hide yes)))
  (property "Datasheet" "~" (at 109.22 58.42 0) (effects (font (size 1.27 1.27)) (hide yes)))
  (property "Description" "Resistor, small symbol" (at 109.22 58.42 0) (effects (font (size 1.27 1.27)) (hide yes)))
  (pin "1")
  (pin "2"))
 (symbol
  (lib_id "Connector_Generic:Conn_01x03")
  (at 88.9 116.84 0)
  (unit 1)
  (exclude_from_sim no)
  (in_bom yes)
  (on_board yes)
  (dnp no)
  (fields_autoplaced yes)
  (property "Reference" "J1" (at 91.44 115.5699 0) (effects (font (size 1.27 1.27)) (justify left)))
  (property "Value" "Pin headers" (at 91.44 118.1099 0) (effects (font (size 1.27 1.27)) (justify left)))
  (property "Footprint" "custom:PinHeader_1x03_P2.54mm_Vertical_simple_pad2gnd" (at 88.9 116.84 0) (effects (font (size 1.27 1.27)) (hide yes)))
  (property "Datasheet" "~" (at 88.9 116.84 0) (effects (font (size 1.27 1.27)) (hide yes)))
  (property "Description" "Generic connector, single row, 01x03, script generated (kicad-library-utils/schlib/autogen/connector/)" (at 88.9 116.84 0) (effects (font (size 1.27 1.27)) (hide yes)))
  (pin "3")
  (pin "1")
  (pin "2"))
 (symbol
  (lib_id "Device:R_Small")
  (at 54.61 62.23 0)
  (unit 1)
  (exclude_from_sim no)
  (in_bom yes)
  (on_board yes)
  (dnp no)
  (fields_autoplaced yes)
  (property "Reference" "R1" (at 57.15 60.9599 0) (effects (font (size 1.27 1.27)) (justify left)))
  (property "Value" "10K" (at 57.15 63.4999 0) (effects (font (size 1.27 1.27)) (justify left)))
  (property "Footprint" "custom:R_0603_1608Metric_Pad0.98x0.95mm_HandSolder_simple" (at 54.61 62.23 0) (effects (font (size 1.27 1.27)) (hide yes)))
  (property "Datasheet" "~" (at 54.61 62.23 0) (effects (font (size 1.27 1.27)) (hide yes)))
  (property "Description" "Resistor, small symbol" (at 54.61 62.23 0) (effects (font (size 1.27 1.27)) (hide yes)))
  (pin "1")
  (pin "2"))
 (symbol
  (lib_id "power:VCC")
  (at 95.25 38.1 0)
  (unit 1)
  (exclude_from_sim no)
  (in_bom yes)
  (on_board yes)
  (dnp no)
  (fields_autoplaced yes)
  (property "Reference" "#PWR027" (at 95.25 41.91 0) (effects (font (size 1.27 1.27)) (hide yes)))
  (property "Value" "+5V" (at 95.25 33.02 0) (effects (font (size 1.27 1.27))))
  (property "Footprint" "" (at 95.25 38.1 0) (effects (font (size 1.27 1.27)) (hide yes)))
  (property "Datasheet" "" (at 95.25 38.1 0) (effects (font (size 1.27 1.27)) (hide yes)))
  (property "Description" "Power symbol creates a global label with name \"VCC\"" (at 95.25 38.1 0) (effects (font (size 1.27 1.27)) (hide yes)))
  (pin "1"))
 (symbol
  (lib_id "Device:LED_Small")
  (at 109.22 63.5 90)
  (unit 1)
  (exclude_from_sim no)
  (in_bom yes)
  (on_board yes)
  (dnp no)
  (fields_autoplaced yes)
  (property "Reference" "LED1" (at 111.76 62.1664 90) (effects (font (size 1.27 1.27)) (justify right)))
  (property "Value" "LED_Small" (at 111.76 64.7064 90) (effects (font (size 1.27 1.27)) (justify right)))
  (property "Footprint" "custom:LED_0603_1608Metric_Pad1.05x0.95mm_HandSolder_simple" (at 109.22 63.5 90) (effects (font (size 1.27 1.27)) (hide yes)))
  (property "Datasheet" "~" (at 109.22 63.5 90) (effects (font (size 1.27 1.27)) (hide yes)))
  (property "Description" "Light emitting diode, small symbol" (at 109.22 63.5 0) (effects (font (size 1.27 1.27)) (hide yes)))
  (pin "1")
  (pin "2"))
 (symbol
  (lib_id "custom:NE555-common-layout")
  (at 92.71 68.58 0)
  (unit 1)
  (exclude_from_sim no)
  (in_bom yes)
  (on_board yes)
  (dnp no)
  (fields_autoplaced yes)
  (property "Reference" "U1" (at 102.87 64.8014 0) (effects (font (size 1.27 1.27))))
  (property "Value" "NE555" (at 95.25 59.69 0) (effects (font (size 1.27 1.27)) (justify left) (hide yes)))
  (property "Footprint" "Package_SO:SOIC-8_3.9x4.9mm_P1.27mm" (at 114.3 78.74 0) (effects (font (size 1.27 1.27)) (hide yes)))
  (property "Datasheet" "http://www.ti.com/lit/ds/symlink/ne555.pdf" (at 114.3 78.74 0) (effects (font (size 1.27 1.27)) (hide yes)))
  (property "Description" "Precision Timers, 555 compatible, SOIC-8" (at 92.71 68.58 0) (effects (font (size 1.27 1.27)) (hide yes)))
  (pin "4")
  (pin "1")
  (pin "7")
  (pin "8")
  (pin "3")
  (pin "2")
  (pin "6")
  (pin "5"))
 (symbol
  (lib_id "Device:R_Small")
  (at 92.71 54.61 90)
  (unit 1)
  (exclude_from_sim no)
  (in_bom yes)
  (on_board yes)
  (dnp no)
  (fields_autoplaced yes)
  (property "Reference" "R0" (at 92.71 49.53 90) (effects (font (size 1.27 1.27))))
  (property "Value" "0R" (at 92.71 52.07 90) (effects (font (size 1.27 1.27))))
  (property "Footprint" "custom:R_0603_1608Metric_Pad0.98x0.95mm_HandSolder_simple" (at 92.71 54.61 0) (effects (font (size 1.27 1.27)) (hide yes)))
  (property "Datasheet" "~" (at 92.71 54.61 0) (effects (font (size 1.27 1.27)) (hide yes)))
  (property "Description" "Resistor, small symbol" (at 92.71 54.61 0) (effects (font (size 1.27 1.27)) (hide yes)))
  (pin "1")
  (pin "2"))
 (symbol
  (lib_id "power:PWR_FLAG")
  (at 27.94 194.31 90)
  (unit 1)
  (exclude_from_sim no)
  (in_bom yes)
  (on_board yes)
  (dnp no)
  (fields_autoplaced yes)
  (property "Reference" "#FLG02" (at 26.035 194.31 0) (effects (font (size 1.27 1.27)) (hide yes)))
  (property "Value" "PWR_FLAG" (at 24.13 194.3099 90) (effects (font (size 1.27 1.27)) (justify left)))
  (property "Footprint" "" (at 27.94 194.31 0) (effects (font (size 1.27 1.27)) (hide yes)))
  (property "Datasheet" "~" (at 27.94 194.31 0) (effects (font (size 1.27 1.27)) (hide yes)))
  (property "Description" "Special symbol for telling ERC where power comes from" (at 27.94 194.31 0) (effects (font (size 1.27 1.27)) (hide yes)))
  (pin "1"))
 (sheet_instances
  (path ""
   (page "1"))))
